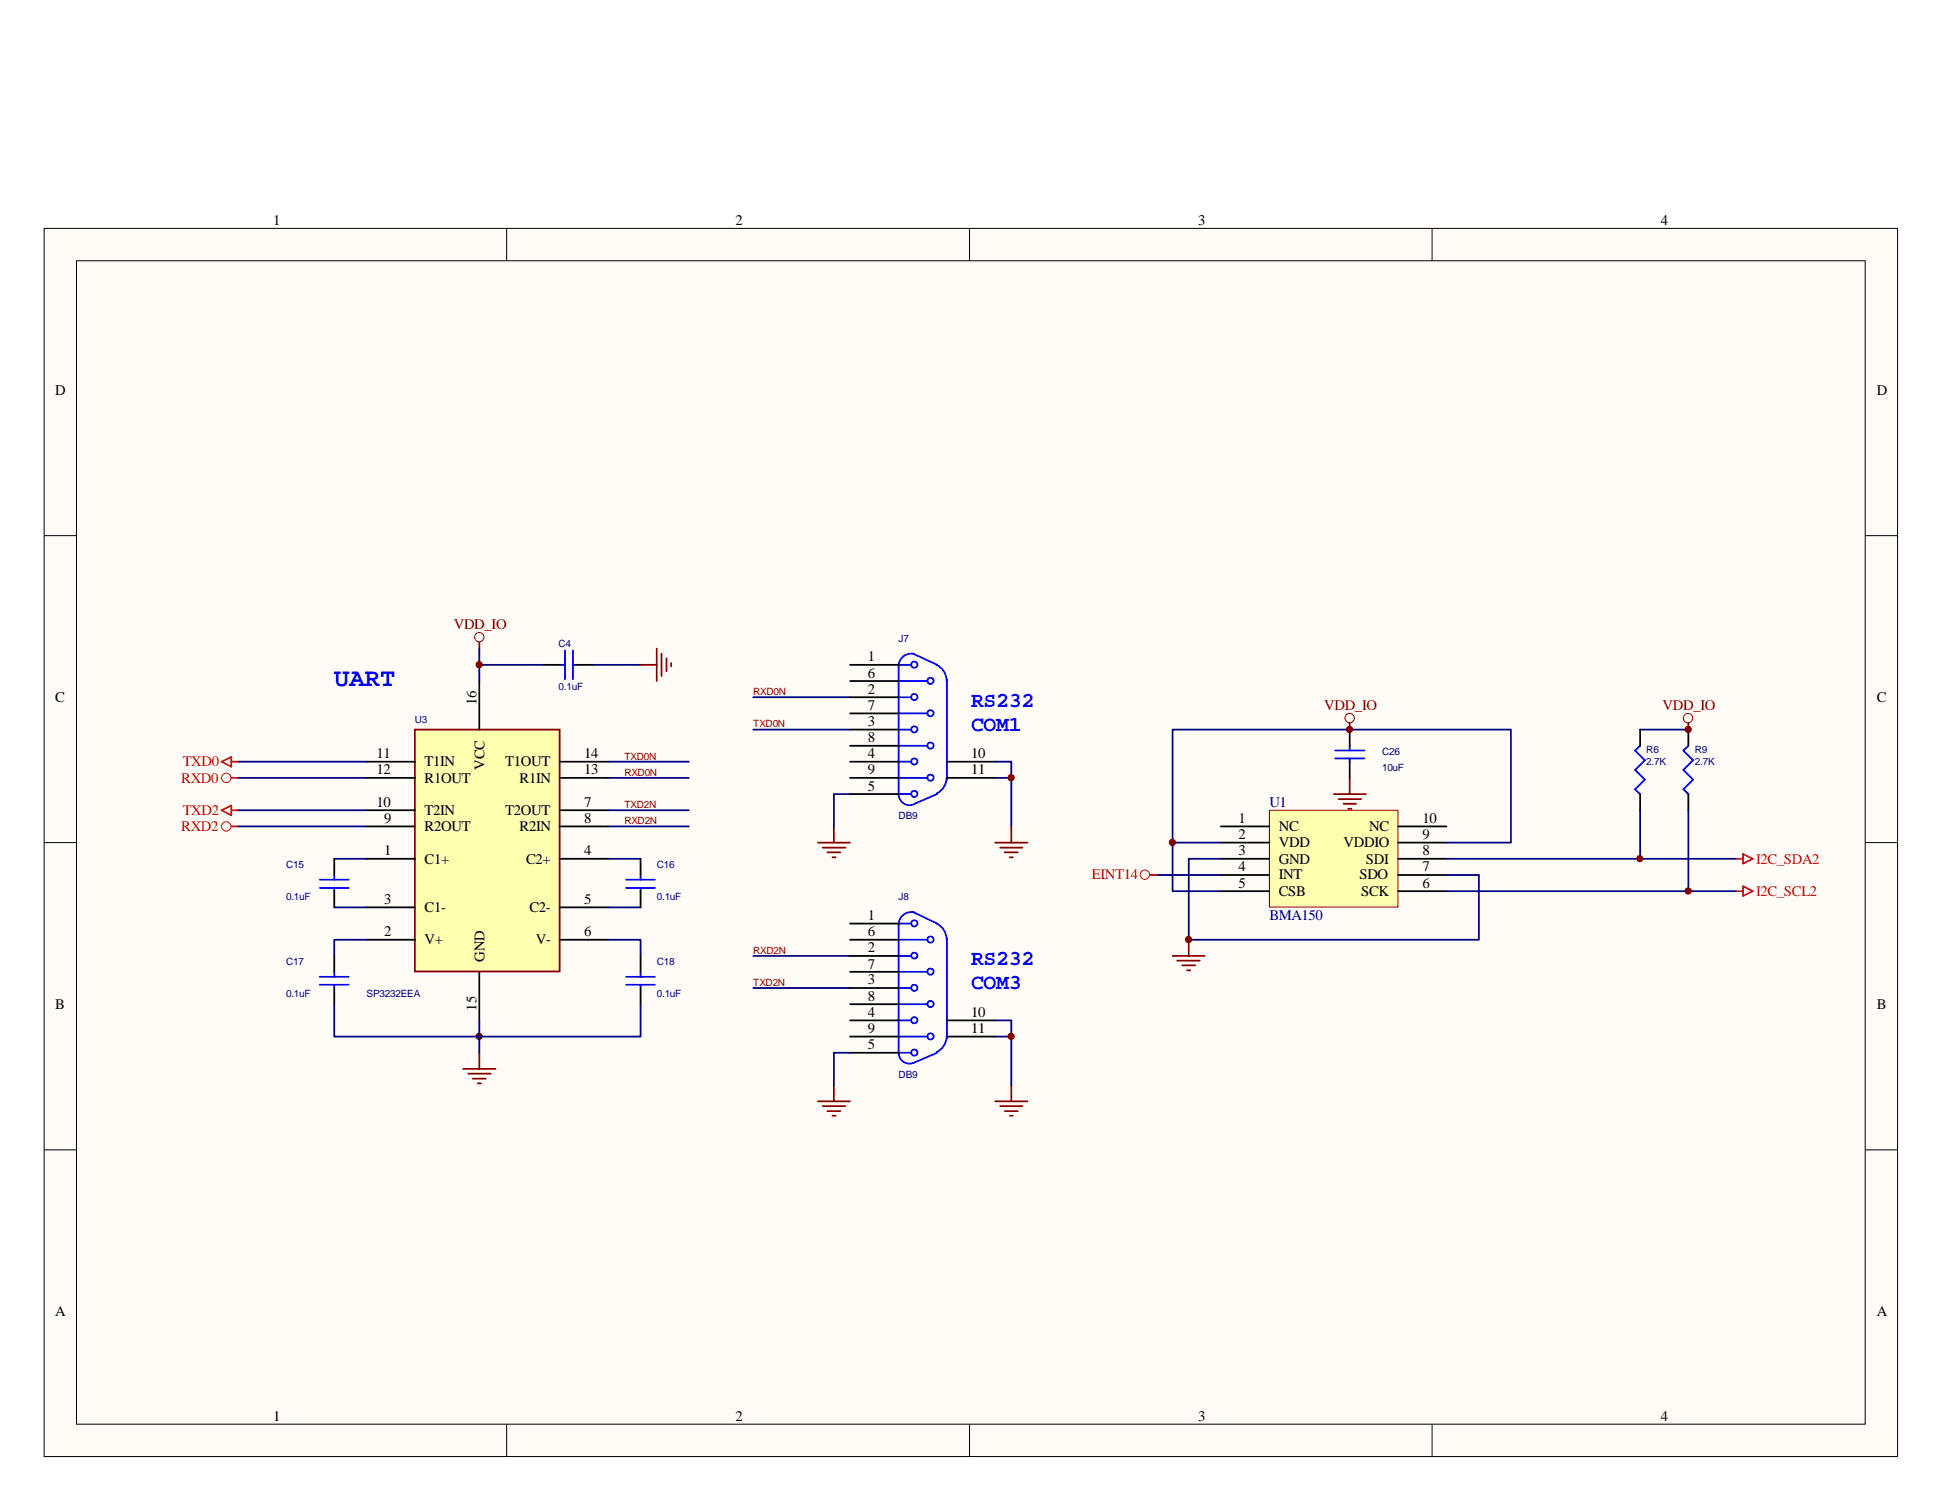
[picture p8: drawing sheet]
<svg xmlns="http://www.w3.org/2000/svg" width="279mm" height="216mm" viewBox="0 0 279 216" stroke-linecap="round" stroke-linejoin="round" font-family="sans-serif">
<path d="M6.3 32.9h266.7v176.6h-266.7z" fill="#fffcf8"/>
<g fill="none" stroke="#000" stroke-width=".14">
<path d="M6.3 32.9h266.7v176.6h-266.7zM11 37.5h257.4v167.4h-257.4zM72.9 32.9v4.6M139.5 32.9v4.6M206 32.9v4.6M6.3 77h4.7M268.4 77h4.6M6.3 121.2h4.7M268.4 121.2h4.6M6.3 165.4h4.7M268.4 165.4h4.6M72.9 204.9v4.6"/>
<path d="M139.5 204.9v4.6M206 204.9v4.6"/>
</g>
<g fill="none" stroke="#000080" stroke-width=".25">
<path d="M69 95.6h9.2M85.2 95.6h7M34.2 111.9h18.5M34.2 116.5h18.5M34.2 118.9h18.5M34.2 109.6h18.5M87.5 111.9h11.6M87.5 116.5h11.6M87.5 118.9h11.6M87.5 109.6h11.6M108.4 104.9h13.9M108.4 100.3h13.9"/>
<path d="M143.2 111.9h2.3M48.1 123.5h4.6M48.1 130.5h4.6M87.5 123.5h4.7M87.5 130.5h4.7M108.4 137.5h13.9M108.4 142.1h13.9M143.2 149.1h2.3"/>
</g>
<circle cx="68.9" cy="149.1" r=".45" fill="#800000" stroke="#800000" stroke-width=".14"/>
<path d="M48.1 139.8v.7M46 140.5h4.2M46 141.6h4.2M48.1 141.6v.5" fill="none" stroke="#00f" stroke-width=".25"/>
<path d="M48.1 137.5v2.3M48.1 142.1v2.3" fill="none" stroke="#000" stroke-width=".25"/>
<path d="M59.7 104.9h20.8v34.8h-20.8z" fill-rule="evenodd" fill="#ffffb0" stroke="#800000" stroke-width=".25"/>
<g fill="none" stroke="#000" stroke-width=".25">
<path d="M69 98v6.9M122.3 95.6h7M122.3 98h7M52.7 109.6h7M52.7 111.9h7M52.7 118.9h7M52.7 116.5h7M80.6 109.6h6.9M80.6 111.9h6.9M80.6 118.9h6.9M80.6 116.5h6.9M122.3 109.6h7"/>
<path d="M122.3 111.9h7M122.3 100.3h7M122.3 104.9h7M122.3 114.2h7M122.3 102.6h7M122.3 107.3h7M136.2 109.6h7M136.2 111.9h7M48.1 123.5v2.4M48.1 128.2v2.3M52.7 123.5h7M52.7 130.5h7"/>
<path d="M52.7 135.2h7M69 139.8v7M80.6 123.5h6.9M80.6 130.5h6.9M80.6 135.2h6.9M92.2 123.5v2.4M92.2 128.2v2.3M92.2 137.5v2.3M122.3 135.2h7M122.3 132.8h7M122.3 137.5h7M122.3 139.8h7"/>
<path d="M92.2 142.1v2.3M122.3 142.1h7M122.3 146.8h7M122.3 151.4h7M122.3 144.4h7M122.3 149.1h7M136.2 146.8h7M136.2 149.1h7"/>
</g>
<g fill="none" stroke="#00f" stroke-width=".25">
<path d="M129.3 98h4.1M131.1 95.6h-1.8v18.6M131.4 94l3.4 1.6M131.5 94.1a1.82 1.82 0 0 0-2.2 1.7M134.7 95.6a2.52 2.52 0 0 1 1.5 2.3M136.2 97.7v14.4M129.3 114.2a1.58 1.58 0 0 0 2.3 1.5M129.3 109.6h1.8M129.3 111.9h4.1M129.3 102.6h4.1M129.3 114.2h1.8M129.3 104.9h1.8"/>
<path d="M129.3 100.3h1.8M129.3 107.3h4.1M134.8 114.2l-3.2 1.4M136.2 111.9a2.51 2.51 0 0 1-1.5 2.2M46 126.5h4.2M46 127.7h4.2M48.1 125.9v.6M48.1 127.7v.5M90.1 126.5h4.1M90.1 127.7h4.1M92.2 125.9v.6M92.2 127.7v.5"/>
<path d="M92.2 139.8v.7M129.3 139.8h4.1M129.3 135.2h4.1M129.3 137.5h1.8M131.1 132.8h-1.8v18.6h1.8M131.4 131.2l3.4 1.6M131.5 131.2a1.82 1.82 0 0 0-2.2 1.8M134.7 132.8a2.52 2.52 0 0 1 1.5 2.3M136.2 134.9v14.5M90.1 140.5h4.1M90.1 141.6h4.1M92.2 141.6v.5"/>
<path d="M129.3 151.4a1.57 1.57 0 0 0 2.3 1.4l3.2-1.4M129.3 146.8h1.8M129.3 149.1h4.1M129.3 142.1h1.8M129.3 144.4h4.1M136.2 149.1a2.51 2.51 0 0 1-1.5 2.2"/>
<circle cx="131.5" cy="95.6" r=".45"/>
<circle cx="133.9" cy="97.9" r=".45"/>
<circle cx="131.5" cy="109.5" r=".45"/>
<circle cx="131.5" cy="100.3" r=".45"/>
<circle cx="131.5" cy="114.2" r=".45"/>
<circle cx="131.5" cy="104.9" r=".45"/>
<circle cx="133.9" cy="102.6" r=".45"/>
<circle cx="133.9" cy="111.9" r=".45"/>
<circle cx="133.9" cy="107.2" r=".45"/>
<circle cx="131.5" cy="132.8" r=".45"/>
<circle cx="131.6" cy="137.5" r=".44"/>
<circle cx="133.9" cy="139.8" r=".45"/>
<circle cx="133.9" cy="135.1" r=".45"/>
<circle cx="131.5" cy="146.7" r=".45"/>
<circle cx="131.5" cy="151.4" r=".45"/>
<circle cx="131.5" cy="142.1" r=".45"/>
<circle cx="133.9" cy="144.4" r=".45"/>
<circle cx="133.9" cy="149.1" r=".45"/>
</g>
<g fill="none" stroke="#800000" stroke-width=".25">
<path d="M69 92.4v.9M92.2 95.6h2.3M94.5 93.3v4.7M95.2 94v3.2M95.9 94.7v1.9M96.6 95.4v.4M120 118.9v2.3M145.5 118.9v2.3M191.9 114.2h4.6M192.6 114.9h3.2M193.3 115.6h1.8M194 116.3h.4"/>
<path d="M194.2 104v.9M194.2 111.9v2.3M117.7 121.2h4.6M118.4 121.9h3.2M119 122.6h1.9M119.8 123.3h.4M143.2 121.2h4.6M143.9 121.9h3.2M144.6 122.6h1.8M145.3 123.3h.4M168.7 137.5h4.6M169.4 138.2h3.2"/>
<path d="M170.1 138.9h1.9M170.8 139.6h.4M171 135.2v2.3M66.6 153.8h4.7M67.4 154.4h3.2M68 155.2h1.9M68.7 155.8h.5M69 151.4v2.4M117.7 158.4h4.6M118.4 159.1h3.2M119 159.8h1.9M120 156.1v2.3"/>
<path d="M143.2 158.4h4.6M143.9 159.1h3.2M144.6 159.8h1.8M145.5 156.1v2.3M119.8 160.5h.4M145.3 160.5h.4"/>
</g>
<g fill="none" stroke="#800000" stroke-width=".14">
<circle cx="69" cy="91.6" r=".68"/>
<circle cx="194.2" cy="103.3" r=".68"/>
</g>
<g fill="none" stroke="#f00" stroke-width=".14">
<circle cx="32.6" cy="111.9" r=".68"/>
<circle cx="32.6" cy="118.9" r=".68"/>
</g>
<path d="M31.9 116.5l1.4-.6v1.4zM31.9 109.6l1.4-.7v1.4zM33.3 118.9h.9M33.3 116.5h.9M33.3 111.9h.9M33.3 109.6h.9" fill="none" stroke="#f00" stroke-width=".25"/>
<path d="M69 93.3v4.7M122.3 114.2h-2.3v4.7M143.2 109.6h2.3v9.3M52.7 135.2h-4.6v2.3M87.5 135.2h4.7v2.3M48.1 144.4v4.7h44.1v-4.7M69 146.8v4.6M122.3 151.4h-2.3v4.7M143.2 146.8h2.3v9.3" fill="none" stroke="#000080" stroke-width=".25"/>
<path d="M182.7 116.6h18.4v13.9h-18.4z" fill="#ffffb0"/>
<g fill="none" stroke="#800000" stroke-width=".14">
<path d="M182.6 116.5h18.5v14h-18.5z"/>
<circle cx="242.9" cy="103.3" r=".68"/>
</g>
<g fill="none" stroke="#000" stroke-width=".25">
<path d="M78.2 95.6h2.4M82.9 95.6h2.3M175.6 118.9h7M194.2 104.9v2.4M194.2 109.6v2.3M201.2 118.9h6.9M236 104.9v2.4M236 114.2v2.3M242.9 104.9v2.4M242.9 114.2v2.3M175.6 121.2h7M175.6 123.5h7"/>
<path d="M175.6 125.9h7M175.6 128.2h7M201.2 121.2h6.9M201.2 123.5h6.9M201.2 125.9h6.9M201.2 128.2h6.9"/>
</g>
<path d="M236 116.5v7M236 104.9h6.9M242.9 116.5v11.7M166.4 125.9h9.2M168.7 121.2v7h6.9M175.6 121.2h-6.9v-16.3h48.7v16.3h-9.3M175.6 123.5h-4.6v11.7h41.8v-9.3h-4.7M208.1 128.2h41.8M208.1 123.5h41.8" fill="none" stroke="#000080" stroke-width=".25"/>
<circle cx="164.7" cy="125.8" r=".68" fill="none" stroke="#f00" stroke-width=".14"/>
<path d="M165.4 125.9h1M249.9 123.5h.9M249.9 128.2h.9M250.8 122.9l1.4 .6-1.4 .7zM250.8 127.5l1.4 .7-1.4 .7z" fill="none" stroke="#f00" stroke-width=".25"/>
<path d="M80.6 95.6h.7M81.3 93.6v4.1M82.4 95.6h.5M82.4 93.6v4.1M192.1 107.9h4.2M192.1 109.1h4.2M194.2 107.3v.6M194.2 109.1v.5M236 107.3l-.8 .6 1.4 1.4-1.4 1.4 1.4 1.4-1.4 1.4 .8 .7M242.9 107.3l-.7 .6 1.4 1.4-1.4 1.4 1.4 1.4-1.4 1.4 .7 .7" fill="none" stroke="#00f" stroke-width=".25"/>
<g fill="#800000" stroke="#800000" stroke-width=".14">
<circle cx="68.9" cy="95.6" r=".45"/>
<circle cx="145.5" cy="111.9" r=".45"/>
<circle cx="145.5" cy="149.1" r=".45"/>
<circle cx="171" cy="135.1" r=".45"/>
<circle cx="194.2" cy="104.9" r=".45"/>
<circle cx="168.7" cy="121.2" r=".45"/>
<circle cx="242.9" cy="104.9" r=".45"/>
<circle cx="235.9" cy="123.5" r=".44"/>
<circle cx="242.9" cy="128.2" r=".45"/>
</g>
<path d="M242.9 104v.9" fill="none" stroke="#800000" stroke-width=".25"/>
<text font-size="3.7" fill="#00f" x="48.1" y="98.7">UART</text>
<g font-size="3.1" fill="#00f">
<text x="139.7" y="101.6">RS232</text>
<text x="139.7" y="105.2">COM1</text>
<text x="139.7" y="138.9">RS232</text>
<text x="139.7" y="142.3">COM3</text>
</g>
<g font-size="2.1">
<text x="39.3" y="32.3">1</text>
<text x="105.8" y="32.3">2</text>
<text x="172.4" y="32.3">3</text>
<text x="239" y="32.3">4</text>
<text x="8" y="56.8">D</text>
<text x="270" y="56.8">D</text>
<text x="124.8" y="95.1">1</text>
<text x="8" y="100.9">C</text>
<text x="68.5" y="101.4" transform="rotate(-90 68.5 101.4)">16</text>
<text x="124.8" y="99.8">2</text>
<text x="124.8" y="97.5">6</text>
<text x="270" y="100.9">C</text>
<text x="124.8" y="104.4">3</text>
<text x="124.8" y="102.1">7</text>
<text x="124.8" y="106.8">8</text>
<text x="54.1" y="109.1">11</text>
<text x="54.1" y="111.4">12</text>
<text x="61.1" y="110.2">T1IN</text>
<text x="61.1" y="112.6">R1OUT</text>
<text x="69.7" y="110.7" transform="rotate(-90 69.7 110.7)">VCC</text>
<text x="72.7" y="110.2">T1OUT</text>
<text x="74.8" y="112.6">R1IN</text>
<text x="84" y="109.1">14</text>
<text x="84" y="111.4">13</text>
<text x="124.8" y="109.1">4</text>
<text x="124.8" y="113.7">5</text>
<text x="124.8" y="111.4">9</text>
<text x="139.7" y="109.1">10</text>
<text x="139.7" y="111.4">11</text>
<text x="54.1" y="116">10</text>
<text x="55.3" y="118.4">9</text>
<text x="61.1" y="119.5">R2OUT</text>
<text x="61.1" y="117.2">T2IN</text>
<text x="72.7" y="117.2">T2OUT</text>
<text x="74.8" y="119.5">R2IN</text>
<text x="84" y="116">7</text>
<text x="84" y="118.4">8</text>
<text x="178.2" y="118.4">1</text>
<text x="184" y="119.5">NC</text>
<text x="197" y="119.5">NC</text>
<text x="204.6" y="118.4">10</text>
<text x="55.3" y="123">1</text>
<text x="61.1" y="124.2">C1+</text>
<text x="75.7" y="124.2">C2+</text>
<text x="84" y="123">4</text>
<text x="178.2" y="120.7">2</text>
<text x="178.2" y="123">3</text>
<text x="178.2" y="125.3">4</text>
<text x="184" y="121.9">VDD</text>
<text x="184" y="124.2">GND</text>
<text x="193.3" y="121.9">VDDIO</text>
<text x="196.5" y="124.2">SDI</text>
<text x="204.6" y="123">8</text>
<text x="204.6" y="120.7">9</text>
<text x="204.6" y="125.3">7</text>
<text x="55.3" y="130">3</text>
<text x="61.1" y="131.1">C1-</text>
<text x="76.2" y="131.1">C2-</text>
<text x="84" y="130">5</text>
<text x="178.2" y="127.7">5</text>
<text x="184" y="126.5">INT</text>
<text x="184" y="128.8">CSB</text>
<text x="195.6" y="126.5">SDO</text>
<text x="195.8" y="128.8">SCK</text>
<text x="204.6" y="127.7">6</text>
<text x="55.3" y="134.7">2</text>
<text x="61.1" y="135.8">V+</text>
<text x="77.1" y="135.8">V-</text>
<text x="84" y="134.7">6</text>
<text x="124.8" y="132.3">1</text>
<text x="124.8" y="137">2</text>
<text x="124.8" y="134.7">6</text>
<text x="69.7" y="138.4" transform="rotate(-90 69.7 138.4)">GND</text>
<text x="124.8" y="141.6">3</text>
<text x="124.8" y="139.3">7</text>
<text x="124.8" y="143.9">8</text>
<text x="8" y="145.1">B</text>
<text x="68.5" y="145.4" transform="rotate(-90 68.5 145.4)">15</text>
<text x="124.8" y="146.3">4</text>
<text x="124.8" y="148.6">9</text>
<text x="139.7" y="146.3">10</text>
<text x="139.7" y="148.6">11</text>
<text x="270" y="145.1">B</text>
<text x="124.8" y="150.9">5</text>
<text x="8" y="189.3">A</text>
<text x="270" y="189.3">A</text>
<text x="39.3" y="204.4">1</text>
<text x="105.8" y="204.4">2</text>
<text x="172.4" y="204.4">3</text>
<text x="239" y="204.4">4</text>
</g>
<g font-size="2.1" fill="#800000">
<text x="65.3" y="90.5">VDD_IO</text>
<text x="190.5" y="102.1">VDD_IO</text>
<text x="239.2" y="102.1">VDD_IO</text>
</g>
<g font-size="2.1" fill="#f00">
<text x="26.1" y="112.6">RXD0</text>
<text x="26.3" y="110.2">TXD0</text>
<text x="26.1" y="119.5">RXD2</text>
<text x="26.3" y="117.2">TXD2</text>
<text x="252.6" y="124.2">I2C_SDA2</text>
<text x="157.1" y="126.5">EINT14</text>
<text x="252.6" y="128.8">I2C_SCL2</text>
</g>
<g font-size="2.1" fill="#000080">
<text x="182.6" y="116">U1</text>
<text x="182.6" y="132.3">BMA150</text>
</g>
<g font-size="1.4" fill="#000080">
<text x="80.3" y="93">C4</text>
<text x="129.3" y="92.3">J7</text>
<text x="80.3" y="99.3">0.1uF</text>
<text x="59.7" y="103.9">U3</text>
<text x="198.8" y="108.6">C26</text>
<text x="198.8" y="110.9">10uF</text>
<text x="236.9" y="108.3">R6</text>
<text x="236.9" y="110">2.7K</text>
<text x="243.8" y="108.3">R9</text>
<text x="243.8" y="110">2.7K</text>
<text x="129.3" y="117.9">DB9</text>
<text x="41.1" y="124.8">C15</text>
<text x="94.5" y="124.8">C16</text>
<text x="41.1" y="129.5">0.1uF</text>
<text x="94.5" y="129.5">0.1uF</text>
<text x="129.3" y="129.5">J8</text>
<text x="41.1" y="138.8">C17</text>
<text x="41.1" y="143.4">0.1uF</text>
<text x="52.7" y="143.4">SP3232EEA</text>
<text x="94.5" y="138.8">C18</text>
<text x="94.5" y="143.4">0.1uF</text>
<text x="129.3" y="155.1">DB9</text>
</g>
<g font-size="1.4" fill="#800000">
<text x="108.4" y="99.9">RXD0N</text>
<text x="108.4" y="104.6">TXD0N</text>
<text x="89.8" y="111.6">RXD0N</text>
<text x="89.8" y="109.3">TXD0N</text>
<text x="89.8" y="118.6">RXD2N</text>
<text x="89.8" y="116.2">TXD2N</text>
<text x="108.4" y="137.2">RXD2N</text>
<text x="108.4" y="141.8">TXD2N</text>
</g>
</svg>
